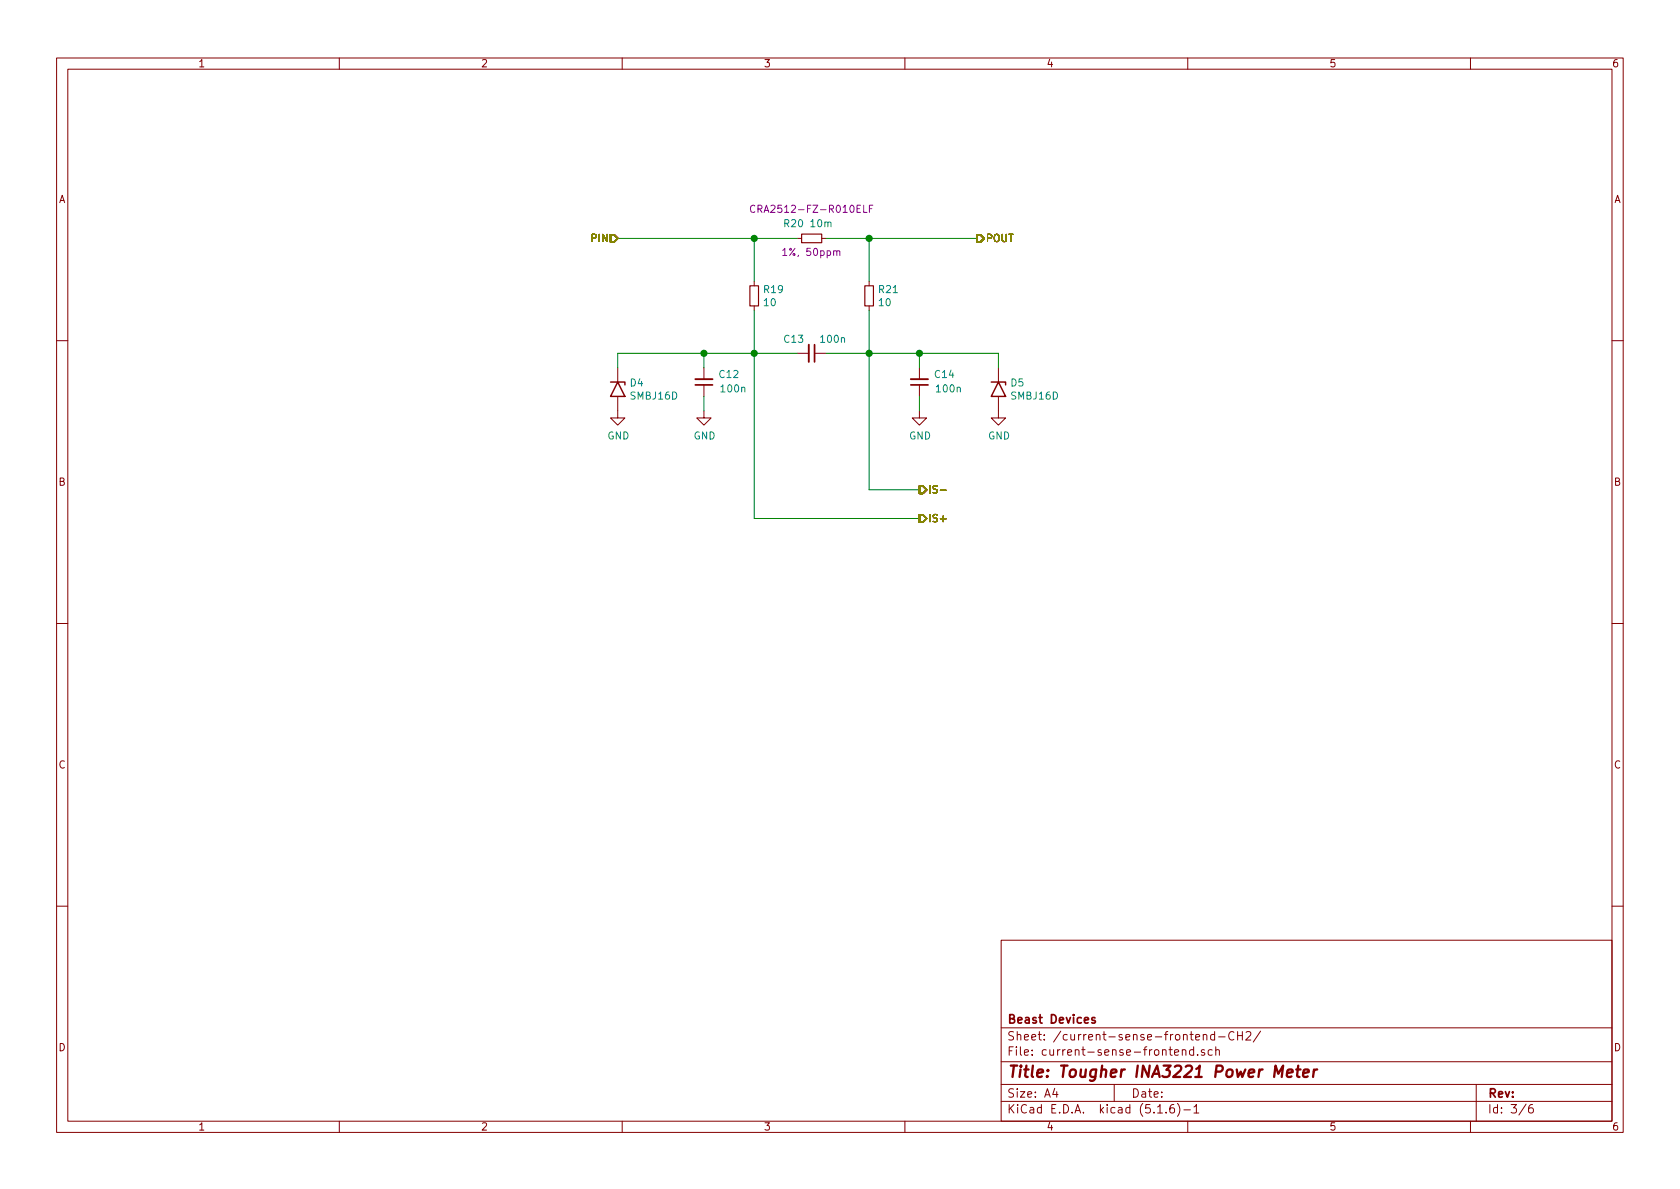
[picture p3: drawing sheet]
<svg xmlns="http://www.w3.org/2000/svg" width="297mm" height="210mm" viewBox="0 0 297 210" stroke-linecap="round" stroke-linejoin="round" font-family="sans-serif">
<g fill="none" stroke="#840000" stroke-width=".18">
<path d="M10 10.3h277v189.9h-277zM12 12.2h273v186.1h-273zM60 10.3v1.9M110 10.3v1.9M160 10.3v1.9M210 10.3v1.9M260 10.3v1.9M133.3 49.8v.7M133.3 54.1v.8M141 42.2h.7M145.3 42.2h.7M153.7 49.8v.7"/>
<path d="M153.7 54.1v.8M10 60.2h2M109.2 70.1v3.8h1.3l-1.3 1.3-1.3-1.3h1.3M109.2 65v2.6M124.5 72.6v1.3h1.2l-1.2 1.3-1.3-1.3h1.3M124.5 65v2.1M124.5 68.1v2M141 62.5h2M144 62.5h2M162.6 72.6v1.3h1.2l-1.2 1.3-1.3-1.3h1.3M162.6 65v2.1M162.6 68.1v2"/>
<path d="M176.5 70.1v3.8h1.3l-1.3 1.3-1.2-1.3h1.2M176.5 65v2.6M285 60.2h2M10 110.3h2M285 110.3h2M10 160.2h2M177 166.3h108v32h-108zM285 160.2h2M60 198.3v1.9M110 198.3v1.9M160 198.3v1.9M177 194.8h108"/>
<path d="M177 191.8h108M177 187.8h108M177 181.8h108M186.5 192.5l-.4 1h1M186.8 193v1M197 191.8v3M204.7 196.8h.8M206.2 196.7v.1M207.5 195.3a.59 .59 0 0 0-.7 .7v.5l.2 .2 .4 .1 .2-.1 .1-.5-.2-.2-.4-.1-.3 .3M207.7 186.1l.7-.1-.1-.3-.4-.1-.2 .2v.7h.6M208.2 195.1a1.71 1.71 0 0 1 0 2.3M209 185.7l.2-.1 .4 .1 .1 .9"/>
<path d="M209 185.6v1M209.3 196.3h1.2M210 198.3v1.9M211 185.7l-.4-.1-.3 .3 .1 .6 .2 .1 .4-.1M211 185.1v1.5M211.1 195.8l.4-.5v1.5M211.1 196.8h.9M211.8 186.5v.1M212.8 183.1l.2-.2 .3 .1 .1 .9M212.8 182.9v1M213 185.7l-.4-.1-.2 .2 .1 .2 .5 .2v.3h-.6M214.3 185.7l-.4-.1-.3 .3 .1 .6 .2 .1 .4-.1"/>
<path d="M214.8 183l-.5-.1-.3 .3 .1 .6 .2 .1 .5-.1M214.8 182.4v1.5M215 185.7l.2-.1 .3 .1 .1 .9M215 185.1v1.5M215.5 183.4h1.1M218.2 182.6a.59 .59 0 0 0-.8 0 .59 .59 0 0 0-.2 .7 .56 .56 0 0 0 .3 .5 .56 .56 0 0 0 .7 0M218.8 182.4v1.5M218.8 183.1h.9M219.7 182.4v1.5M220.3 182.6l.2-.2h.4l.2 .2 .1 .2-.1 .3-.9 .8h1M222.9 182.3l-1.3 2M260 198.3v1.9"/>
<path d="M261 191.8v6.5M269.8 195.2l-1.2 2M271 195.3a.62 .62 0 0 0-.7 .7v.7l.3 .1 .4-.1 .1-.5-.1-.2-.4-.1-.3 .3"/>
</g>
<path d="M227.6 189.8l.9-.2v-.4l-.6-.1-.3 .3v.9l.2 .1 .5-.1M229.2 189.1h.7M229.5 188.4l-.2 1.8 .1 .1 .4 .1M230.4 189.8l1-.2v-.4l-.6-.1-.3 .3v.9l.1 .1 .6-.1M232.3 189.1l-.1 1.3M232.9 189.1a.54 .54 0 0 0-.6 .4" fill="none" stroke="#840000" stroke-width=".41"/>
<path d="M122.9 68.1h3.1M144 61v3M161 68.1h3.1M193.6 180l-.4-.1-.2 .2 .1 .3 .5 .1v.3h-.6" fill="none" stroke="#840000" stroke-width=".3"/>
<path d="M132.6 50.5h1.5v3.6h-1.5zM141.7 41.4h3.6v1.5h-3.6zM152.9 50.5h1.5v3.6h-1.5z" fill="none" stroke="#840000" stroke-width=".2"/>
<path d="M133.5 36.4a.5 .5 0 0 0-.7 0 .5 .5 0 0 0-.1 .6 .45 .45 0 0 0 .2 .5 .45 .45 0 0 0 .6-.1M152.7 36.3v1.3h.6M153.7 36.9h.5M154.3 36.3h-.6v1.3M138.4 44.3l.4-.4v1.3M138.4 45.2h.7M148 44.5l.1-.2 .3 .1 .1 .8" fill="none" stroke="#840084" stroke-width=".18"/>
<path d="M122.9 67.1h3.1M143 61v3M161 67.1h3.1" fill="none" stroke="#840000" stroke-width=".33"/>
<path d="M107.9 67.6h2.6v.5M109.2 67.6l1.3 2.5h-2.6zM175.3 67.6h2.5v.5M176.5 67.6l1.3 2.5h-2.5z" fill="none" stroke="#840000" stroke-width=".25"/>
<path d="M109.2 42.2h31.8M133.3 42.2v7.6M133.3 54.9v36.8h29.3M146 42.2h26.7M153.7 54.9v31.7h8.9M153.7 42.2v7.6M124.5 62.5v2.5M124.5 70.1v2.5M141 62.5h-31.8v2.5M146 62.5h30.5v2.5M162.6 62.5v2.5M162.6 70.1v2.5" fill="none" stroke="#008400" stroke-width=".18"/>
<path d="M107.9 41.5h.7l.6 .7-.6 .6h-.7zM172.7 41.5h.7l.6 .7-.6 .6h-.7zM162.6 91.1h.6l.6 .6-.6 .6h-.6zM162.6 86h.6l.6 .6-.6 .6h-.6z" fill="none" stroke="#848400" stroke-width=".25"/>
<path d="M166.3 86.7h.9" fill="none" stroke="#848400" stroke-width=".18"/>
<g fill="#008400" stroke="#008400" stroke-width=".25">
<circle cx="153.7" cy="42.2" r=".51"/>
<circle cx="133.4" cy="42.2" r=".51"/>
<circle cx="153.7" cy="62.5" r=".51"/>
<circle cx="124.5" cy="62.5" r=".51"/>
<circle cx="133.4" cy="62.5" r=".51"/>
<circle cx="162.6" cy="62.5" r=".51"/>
</g>
<text font-size="2.8" fill="#840000" x="178" y="190.5">Title: Tougher INA3221 Power Meter</text>
<g font-size="2.1" fill="#840000">
<text x="178" y="184">Sheet: /current-sense-frontend-CH2/</text>
<text x="178" y="181">Beast Devices</text>
<text x="178" y="186.7">File: current-sense-frontend.sch</text>
<text x="178" y="196.9">KiCad E.D.A. kicad (5.1.6)-1</text>
<text x="178" y="194.1">Size: A4</text>
<text x="200" y="194.1">Date:</text>
<text x="263" y="194.1">Rev:</text>
<text x="263" y="196.9">Id: 3/6</text>
</g>
<g font-size="1.8" fill="#840000">
<text x="35" y="11.9">1</text>
<text x="85" y="11.9">2</text>
<text x="135" y="11.9">3</text>
<text x="185" y="11.9">4</text>
<text x="235" y="11.9">5</text>
<text x="285" y="11.9">6</text>
<text x="10.4" y="35.9">A</text>
<text x="285.4" y="35.9">A</text>
<text x="10.4" y="85.9">B</text>
<text x="285.4" y="85.9">B</text>
<text x="10.4" y="135.9">C</text>
<text x="285.4" y="135.9">C</text>
<text x="10.4" y="185.9">D</text>
<text x="285.4" y="185.9">D</text>
<text x="35" y="199.9">1</text>
<text x="85" y="199.9">2</text>
<text x="135" y="199.9">3</text>
<text x="185" y="199.9">4</text>
<text x="235" y="199.9">5</text>
<text x="285" y="199.9">6</text>
</g>
<g font-size="1.8" fill="#840084">
<text x="134.2" y="37.6">CRA2512-FZ-R010ELF</text>
<text x="138.9" y="45.3">1%, 50ppm</text>
</g>
<g font-size="1.8" fill="#008484">
<text x="138.7" y="40.2">R20</text>
<text x="143.4" y="40.2">10m</text>
<text x="135.1" y="51.8">R19</text>
<text x="155.4" y="51.8">R21</text>
<text x="135.2" y="54.1">10</text>
<text x="155.5" y="54.1">10</text>
<text x="138.7" y="60.6">C13</text>
<text x="145.2" y="60.6">100n</text>
<text x="111.5" y="68.3">D4</text>
<text x="111.6" y="70.7">SMBJ16D</text>
<text x="127.3" y="66.8">C12</text>
<text x="127.6" y="69.4">100n</text>
<text x="165.4" y="66.8">C14</text>
<text x="165.7" y="69.4">100n</text>
<text x="178.8" y="68.3">D5</text>
<text x="178.9" y="70.7">SMBJ16D</text>
<text x="107.4" y="77.7">GND</text>
<text x="122.6" y="77.7">GND</text>
<text x="160.7" y="77.7">GND</text>
<text x="174.7" y="77.7">GND</text>
</g>
<g font-size="1.8" fill="#848400">
<text x="104.7" y="42.8">PIN</text>
<text x="174.2" y="42.8">POUT</text>
<text x="164.1" y="87.2">IS-</text>
<text x="164.1" y="92.3">IS+</text>
</g>
</svg>
